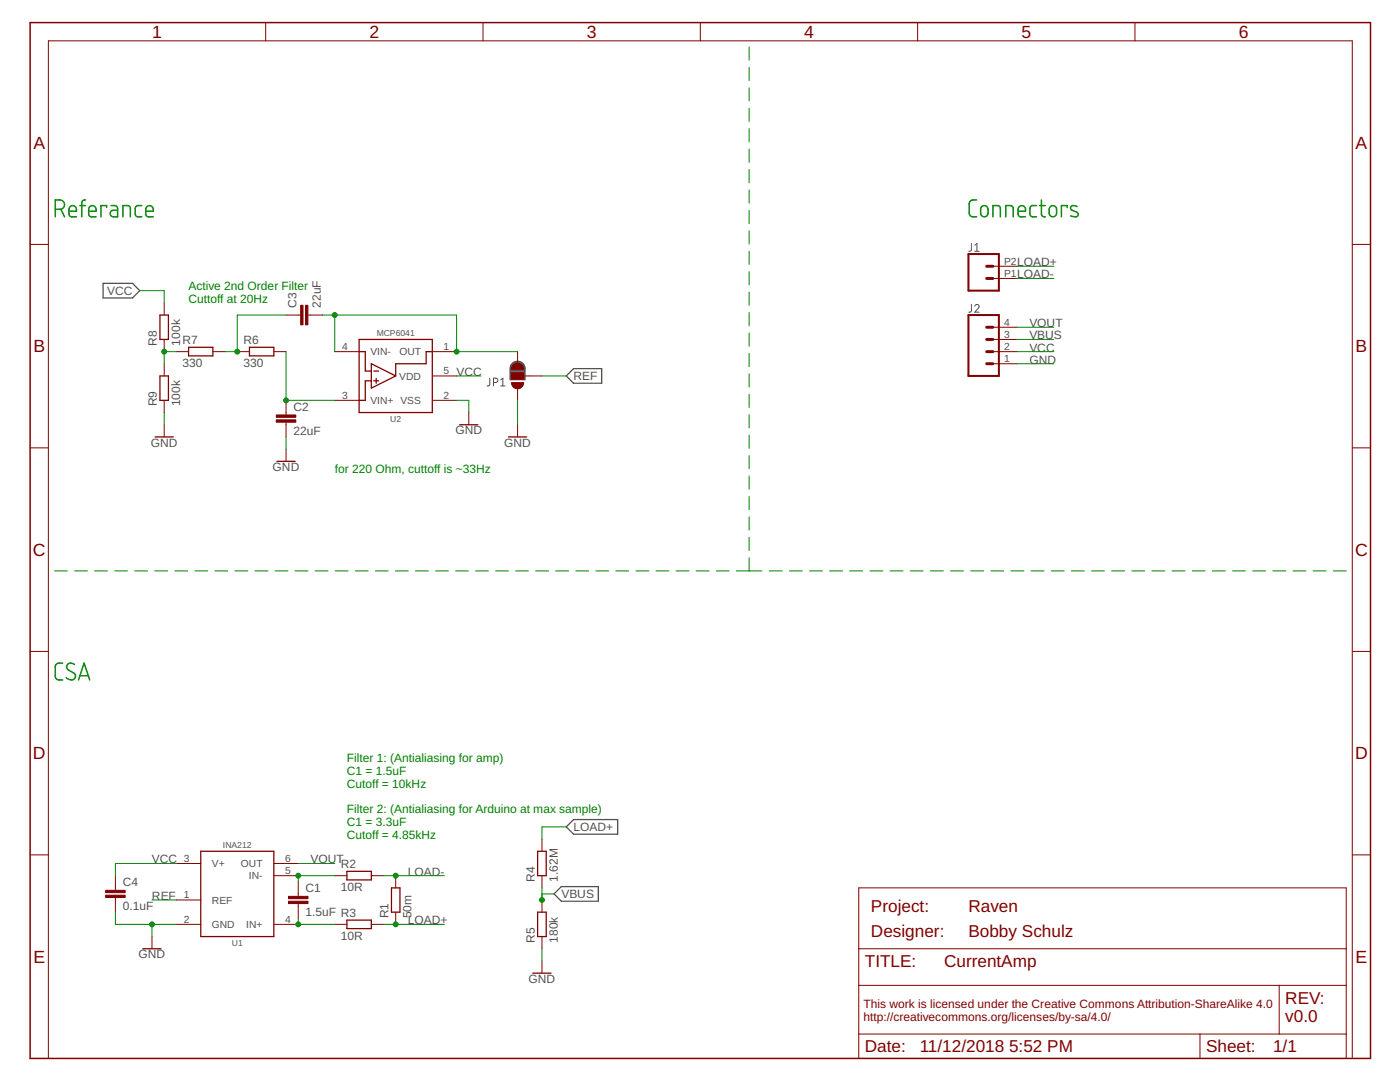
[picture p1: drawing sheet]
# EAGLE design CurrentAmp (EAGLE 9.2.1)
FRAME1 (FRAME_A_L): DESIGNER: Bobby Schulz; PROJECT: Raven; REV: v0.0

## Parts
C1  1.5uF  C-EUC0603  [C0603]
C2  22uF  C-EUC0805  [C0805]
C3  22uF  C-EUC0805  [C0805]
C4  0.1uF  C-EUC0603  [C0603]
J1  CONN_022.54MM_SCREWTERM  [1X02_2.54_SCREWTERM]
J2  CONN_42.54_SCREW  [1X04_SCREW]
JP1  JUMPER-SMT_3_1-NC_PASTE_SILK  [SMT-JUMPER_3_1-NC_PASTE_SILK]
R1  50m  R-EU_R0805  [R0805]
R2  10R  R-EU_R0603  [R0603]
R3  10R  R-EU_R0603  [R0603]
R4  1.62M  R-EU_R0603  [R0603]
R5  180k  R-EU_R0603  [R0603]
R6  330  R-EU_R0603  [R0603]
R7  330  R-EU_R0603  [R0603]
R8  100k  R-EU_R0603  [R0603]
R9  100k  R-EU_R0603  [R0603]
U1  INA212DCK  [DCK_R-PDSO-G6]
U2  MCP6041  [SOT23-5]

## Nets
GND: C2.2 C4.2 J2.1 JP1.1 R5.1 R9.1 U1.2(GND) U2.2(VSS)
LOAD+: J1.P2 R1.1 R3.2 R4.2
LOAD-: J1.P1 R1.2 R2.2
N$1: C1.1 R2.1 U1.5(IN-)
N$2: C1.2 R3.1 U1.4(IN+)
N$3: C3.2 JP1.3 U2.1(OUT) U2.4(VIN-)
N$4: C2.1 R6.2 U2.3(VIN+)
N$5: C3.1 R6.1 R7.2
N$6: R7.1 R8.1 R9.2
REF: JP1.2 U1.1(REF)
VBUS: J2.3 R4.1 R5.2
VCC: C4.1 J2.2 R8.2 U1.3(V+) U2.5(VDD)
VOUT: J2.4 U1.6(OUT)

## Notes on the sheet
- Referance | Connectors
- Active 2nd Order Filter
  Cuttoff at 20Hz
- for 220 Ohm, cuttoff is ~33Hz
- CSA
- Filter 1: (Antialiasing for amp)
  C1 = 1.5uF
  Cutoff = 10kHz 
  
  Filter 2: (Antialiasing for Arduino at max sample)
  C1 = 3.3uF
  Cutoff = 4.85kHz

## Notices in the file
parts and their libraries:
bschulz: This work is licensed under the Creative Commons Attribution-ShareAlike 4.0
http://creativecommons.org/licenses/by-sa/4.0
SparkFun-Connectors: Licensing: Creative Commons ShareAlike 4.0 International - https://creativecommons.org/licenses/by-sa/4.0
